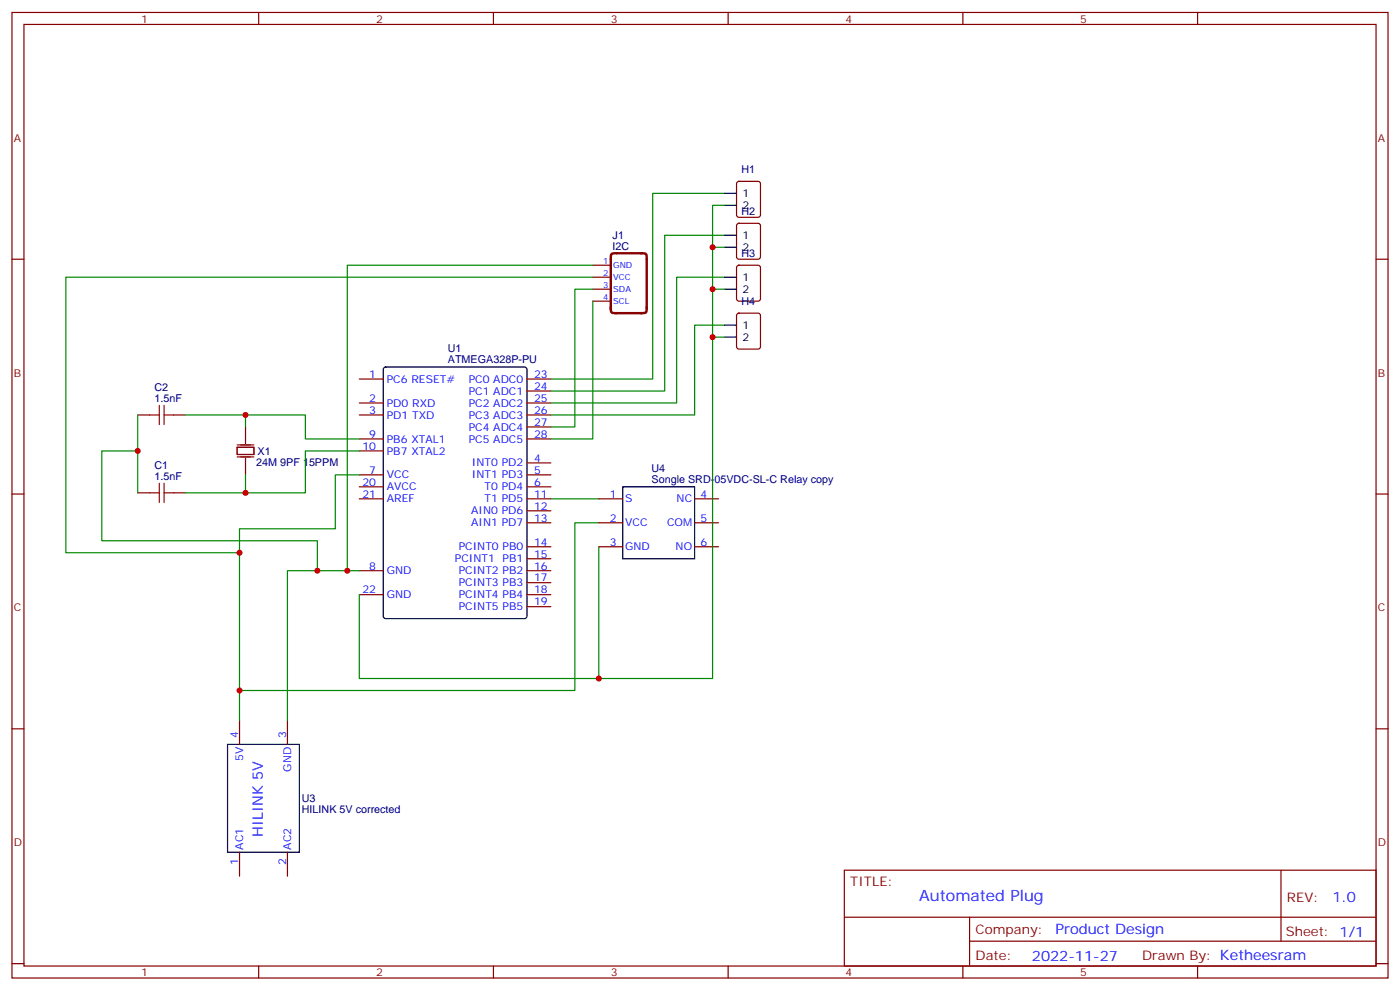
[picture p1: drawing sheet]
<svg xmlns="http://www.w3.org/2000/svg" width="412mm" height="292mm" viewBox="0 0 412 292" stroke-linecap="round" stroke-linejoin="round" font-family="sans-serif">
<g fill="none" stroke="#870000" stroke-width=".35">
<path d="M3.5 3.7h405.4v284.3h-405.4zM7.1 7.2h398.2v277.3h-398.2zM76.2 3.7v3.5M145.3 3.7v3.5M214.5 3.7v3.5M283.6 3.7v3.5M352.8 3.7v3.5M217.2 53.6l.5-.2h5.6l.7 .4v9.5l-.4 .6-5.9 .1-.7-.5v-9.4zM3.5 76.3h3.6M174.6 78.1h5.3M217.2 66l.5-.2h5.6l.7 .4v9.4l-.4 .7h-5.9l-.7-.4v-9.4zM217.2 78.3l.5-.2h5.6l.7 .4v9.5l-.4 .6-5.9 .1-.7-.5v-9.4z"/>
<path d="M405.3 76.3h3.6M174.6 81.6h5.3M174.6 85.2h5.3M174.6 88.7h5.3M217.2 92.4l.5-.2h5.6l.7 .4v9.5l-.4 .6-5.9 .1-.7-.5v-9.4zM105.8 111.6h7.1M105.8 118.7h7.1M155.2 111.6h7.1M155.2 118.7h7.1M155.2 115.1h7.1M40.6 122.2h3.5M51.2 122.2h3.5"/>
<path d="M72.3 125.7v3.6M72.3 136.3v3.5M105.8 122.2h7.1M105.8 139.8h7.1M105.8 129.3h7.1M105.8 132.8h7.1M155.2 122.2h7.1M155.2 136.3h7.1M155.2 139.8h7.1M155.2 129.3h7.1M155.2 125.7h7.1M3.5 145.5h3.6"/>
<path d="M40.6 145.1h3.5M51.2 145.1h3.5M105.8 143.4h7.1M105.8 146.9h7.1M155.2 143.4h7.1M155.2 146.9h7.1M155.2 150.4h7.1M155.2 154h7.1M176.4 146.9h7M176.4 154h7M204.6 146.9h7.1M204.6 154h7.1"/>
<path d="M405.3 145.5h3.6M105.8 168.1h7.1M105.8 175.1h7.1M155.2 168.1h7.1M155.2 161h7.1M155.2 164.5h7.1M155.2 171.6h7.1M155.2 175.1h7.1M155.2 178.6h7.1M176.4 161h7M204.6 161h7.1M3.5 214.6h3.6"/>
<path d="M70.6 212.2v7M84.7 212.2v7M405.3 214.6h3.6M70.6 251v7M84.7 251v7M248.7 256.3h156.6v28.2h-156.6zM377.3 256.3v20.9M248.7 270.1h156.5M285.6 277.2h119.6M285.6 270.1v14.1M3.5 283.8h3.6M76.2 284.5v3.5"/>
<path d="M145.3 284.5v3.5M214.5 284.5v3.5M283.6 284.5v3.5M352.8 284.5v3.5M405.3 283.8h3.6"/>
</g>
<path d="M213.4 56.9h3.6M213.4 60.5h3.6M213.4 69.3h3.6M213.4 72.8h3.6M213.4 81.6h3.6M213.4 85.2h3.6M213.4 95.7h3.6M213.4 99.3h3.6M113.1 108.3l.5-.2h40.9l.7 .4v73l-.4 .6-41.2 .1-.7-.5v-72.9zM183.4 143.4h21.2v21.1h-21.2zM67 219.2h21.2v31.8h-21.2z" fill="none" stroke="#000" stroke-width=".35"/>
<path d="M46.9 119.4v5.6M48.3 119.4v5.6M44.1 122.2h2.8M48.3 122.2h2.9M44.1 145.1h2.8M46.9 142.3v5.7M48.3 145.1h2.9M48.3 142.3v5.7" fill="none" stroke="#a10000" stroke-width=".35"/>
<path d="M69.8 131.7h5v2.1h-5zM69.8 134.5h5M69.8 131h5M72.3 134.9v1.4M72.3 129.3v1.4" fill="none" stroke="#870012" stroke-width=".35"/>
<g fill="none" stroke="#008700" stroke-width=".35">
<path d="M213.4 56.9h-21.1v54.7h-30M174.6 78.1h-72.3v90M209.9 72.8h3.5M213.4 69.3h-17.6v45.8h-33.5M213.4 60.5h-3.5v139.3h-33.5M174.6 85.2h-5.3v40.5h-7M174.6 88.7v40.6h-12.3M174.6 81.6h-155.2v81.2h51.2M209.9 85.2h3.5M209.9 99.3h3.5M213.4 81.6h-14.1v37.1h-37M213.4 95.7h-8.8v26.5h-42.3"/>
<path d="M40.6 132.8h-10.6v26.4h63.5v8.9M40.6 122.2v22.9M54.7 122.2h17.6v3.5M72.3 122.2h17.7v7.1h15.8M72.3 139.8v5.3M105.8 132.8h-15.8v12.3h-35.3M105.8 139.8h-7v15.9h-28.2v47.6h98.7v-49.3h7.1M162.3 146.9h14.1M105.8 168.1h-21.1v44.1M176.4 161v38.8h-70.6v-24.7M70.6 203.3v8.9"/>
</g>
<path d="M188.7 74.6a1.33 1.33 0 0 1 1.7 .5l.1 15.7M189.1 74.6h-7.4a1.33 1.33 0 0 0-1.7 .5l-.1 16.1M179.9 90.5a1.33 1.33 0 0 0 .5 1.7h1.3M181.3 92.2h7.8M190.5 90.5a1.33 1.33 0 0 1-.5 1.7h-1.3" fill="none" stroke="#870000" stroke-width=".71"/>
<g fill="#c00">
<circle cx="72.3" cy="122.2" r=".88"/>
<circle cx="72.3" cy="145.1" r=".88"/>
<circle cx="40.6" cy="132.8" r=".88"/>
<circle cx="93.5" cy="168.1" r=".88"/>
<circle cx="102.3" cy="168.1" r=".88"/>
<circle cx="70.6" cy="162.8" r=".88"/>
<circle cx="70.6" cy="203.3" r=".88"/>
<circle cx="176.4" cy="199.8" r=".88"/>
<circle cx="209.9" cy="72.8" r=".88"/>
<circle cx="209.9" cy="85.2" r=".88"/>
<circle cx="209.9" cy="99.3" r=".88"/>
</g>
<text font-size="4.6" fill="#00f" x="270.8" y="265.3">Automated Plug</text>
<g font-size="4.2" fill="#00f">
<text x="77.4" y="246.4" transform="rotate(-90 77.4 246.4)">HILINK 5V</text>
<text x="392.5" y="265.5">1.0</text>
<text x="310.9" y="275.1">Product Design</text>
<text x="304" y="282.9">2022-11-27</text>
</g>
<g font-size="3.9" fill="#800">
<text x="250.5" y="260.8">TITLE:</text>
<text x="379.1" y="265.5">REV:</text>
<text x="287.4" y="275">Company:</text>
<text x="378.7" y="275.7">Sheet: 1/1</text>
<text x="287.4" y="282.7">Date:</text>
<text x="336.4" y="282.8">Drawn By: Ketheesram</text>
</g>
<g font-size="3.2" fill="#800">
<text x="41.6" y="6.7">1</text>
<text x="110.8" y="6.7">2</text>
<text x="179.9" y="6.7">3</text>
<text x="249.1" y="6.7">4</text>
<text x="318.2" y="6.7">5</text>
<text x="4.1" y="41.8">A</text>
<text x="405.9" y="41.8">A</text>
<text x="4.1" y="110.9">B</text>
<text x="405.9" y="110.9">B</text>
<text x="4.1" y="180.1">C</text>
<text x="405.9" y="180.1">C</text>
<text x="4.1" y="249.2">D</text>
<text x="405.9" y="249.2">D</text>
<text x="41.6" y="287.5">1</text>
<text x="110.8" y="287.5">2</text>
<text x="179.9" y="287.5">3</text>
<text x="249.1" y="287.5">4</text>
<text x="318.2" y="287.5">5</text>
</g>
<g font-size="3.2" fill="#000080">
<text x="218.4" y="50.9">H1</text>
<text x="218.4" y="63.3">H2</text>
<text x="180.5" y="70.3">J1</text>
<text x="180.5" y="73.5">I2C</text>
<text x="218.4" y="75.6">H3</text>
<text x="218.4" y="89.7">H4</text>
<text x="131.9" y="106.8">ATMEGA328P-PU</text>
<text x="131.9" y="103.6">U1</text>
<text x="45.5" y="118.3">1.5nF</text>
<text x="45.5" y="115.1">C2</text>
<text x="75.5" y="137.1">24M 9PF 15PPM</text>
<text x="75.9" y="133.9">X1</text>
<text x="45.5" y="141.3">1.5nF</text>
<text x="45.5" y="138">C1</text>
<text x="191.9" y="142.3">Songle SRD-05VDC-SL-C Relay copy</text>
<text x="191.9" y="139.1">U4</text>
<text x="88.9" y="239.3">HILINK 5V corrected</text>
<text x="88.9" y="236.1">U3</text>
</g>
<g font-size="3.2">
<text x="218.7" y="58">1</text>
<text x="218.7" y="61.5">2</text>
<text x="218.7" y="70.3">1</text>
<text x="218.7" y="73.9">2</text>
<text x="218.7" y="82.7">1</text>
<text x="218.7" y="86.2">2</text>
<text x="218.7" y="96.8">1</text>
<text x="218.7" y="100.3">2</text>
</g>
<g font-size="3.2" fill="#00f">
<text x="108.8" y="111.3">1</text>
<text x="113.9" y="112.7">PC6 RESET#</text>
<text x="138.1" y="112.7">PC0 ADC0</text>
<text x="157.3" y="111.3">23</text>
<text x="108.8" y="118.3">2</text>
<text x="113.9" y="119.7">PD0 RXD</text>
<text x="138.1" y="116.2">PC1 ADC1</text>
<text x="138.1" y="119.7">PC2 ADC2</text>
<text x="157.3" y="114.8">24</text>
<text x="157.3" y="118.3">25</text>
<text x="108.8" y="121.8">3</text>
<text x="113.9" y="123.3">PD1 TXD</text>
<text x="138.1" y="123.3">PC3 ADC3</text>
<text x="157.3" y="121.8">26</text>
<text x="157.3" y="125.4">27</text>
<text x="108.8" y="128.9">9</text>
<text x="113.9" y="130.3">PB6 XTAL1</text>
<text x="138.1" y="126.8">PC4 ADC4</text>
<text x="138.1" y="130.3">PC5 ADC5</text>
<text x="157.3" y="128.9">28</text>
<text x="106.7" y="132.4">10</text>
<text x="113.9" y="133.8">PB7 XTAL2</text>
<text x="139" y="137.4">INT0 PD2</text>
<text x="157.3" y="136">4</text>
<text x="106.7" y="143">20</text>
<text x="108.8" y="139.5">7</text>
<text x="113.9" y="140.9">VCC</text>
<text x="139" y="140.9">INT1 PD3</text>
<text x="157.3" y="139.5">5</text>
<text x="157.3" y="143">6</text>
<text x="106.7" y="146.5">21</text>
<text x="113.9" y="144.4">AVCC</text>
<text x="113.9" y="148">AREF</text>
<text x="142.7" y="144.4">T0 PD4</text>
<text x="142.7" y="148">T1 PD5</text>
<text x="157.3" y="146.5">11</text>
<text x="179.7" y="146.5">1</text>
<text x="184.1" y="148">S</text>
<text x="199.3" y="148">NC</text>
<text x="206.4" y="146.5">4</text>
<text x="138.8" y="151.5">AIN0 PD6</text>
<text x="138.8" y="155">AIN1 PD7</text>
<text x="157.3" y="150.1">12</text>
<text x="157.3" y="153.6">13</text>
<text x="179.7" y="153.6">2</text>
<text x="184.1" y="155">VCC</text>
<text x="196.5" y="155">COM</text>
<text x="206.4" y="153.6">5</text>
<text x="157.3" y="160.7">14</text>
<text x="179.7" y="160.7">3</text>
<text x="206.4" y="160.7">6</text>
<text x="108.8" y="167.7">8</text>
<text x="134" y="165.6">PCINT1</text>
<text x="135.1" y="162.1">PCINT0 PB0</text>
<text x="148.1" y="165.6">PB1</text>
<text x="157.3" y="164.2">15</text>
<text x="157.3" y="167.7">16</text>
<text x="184.1" y="162.1">GND</text>
<text x="199" y="162.1">NO</text>
<text x="113.9" y="169.1">GND</text>
<text x="135.1" y="169.1">PCINT2 PB2</text>
<text x="135.1" y="172.6">PCINT3 PB3</text>
<text x="157.3" y="171.2">17</text>
<text x="106.7" y="174.8">22</text>
<text x="113.9" y="176.2">GND</text>
<text x="135.1" y="176.2">PCINT4 PB4</text>
<text x="135.1" y="179.7">PCINT5 PB5</text>
<text x="157.3" y="174.8">18</text>
<text x="157.3" y="178.3">19</text>
<text x="70.2" y="217.5" transform="rotate(-90 70.2 217.5)">4</text>
<text x="84.3" y="217.5" transform="rotate(-90 84.3 217.5)">3</text>
<text x="71.6" y="224.1" transform="rotate(-90 71.6 224.1)">5V</text>
<text x="85.7" y="227.2" transform="rotate(-90 85.7 227.2)">GND</text>
<text x="71.6" y="250.3" transform="rotate(-90 71.6 250.3)">AC1</text>
<text x="85.7" y="250.3" transform="rotate(-90 85.7 250.3)">AC2</text>
<text x="70.2" y="254.7" transform="rotate(-90 70.2 254.7)">1</text>
<text x="84.3" y="254.7" transform="rotate(-90 84.3 254.7)">2</text>
</g>
<g font-size="2.5" fill="#00f">
<text x="177.6" y="77.8">1</text>
<text x="177.6" y="81.3">2</text>
<text x="180.6" y="78.8">GND</text>
<text x="180.6" y="82.3">VCC</text>
<text x="177.6" y="84.8">3</text>
<text x="177.6" y="88.3">4</text>
<text x="180.6" y="85.9">SDA</text>
<text x="180.6" y="89.4">SCL</text>
</g>
</svg>
